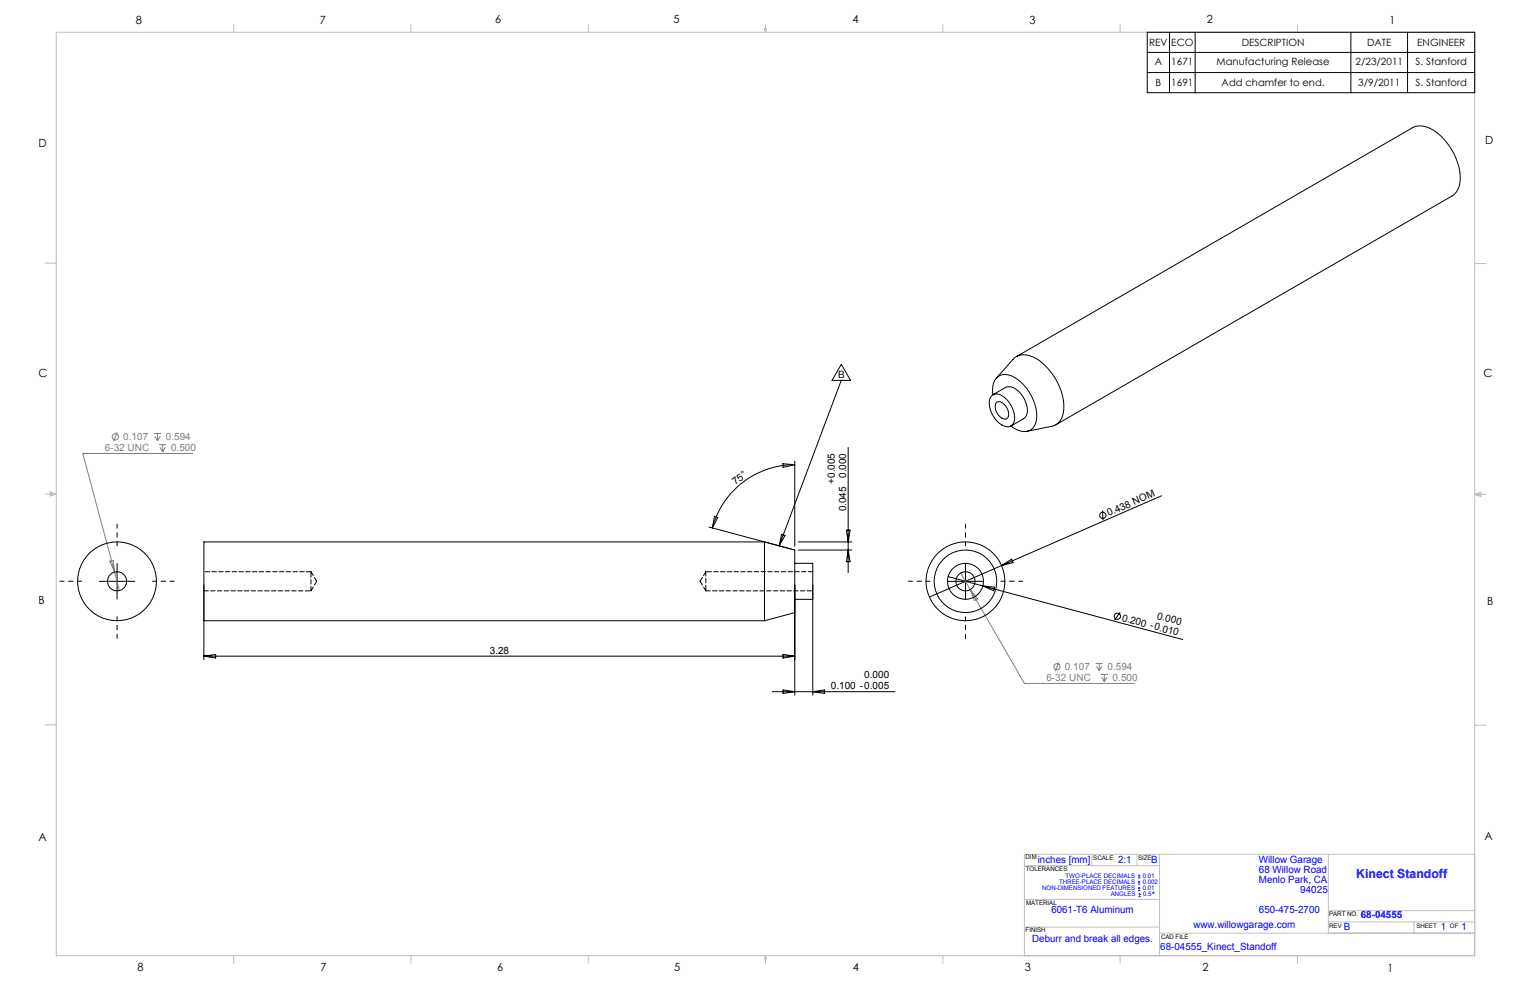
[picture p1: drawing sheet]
<svg xmlns="http://www.w3.org/2000/svg" width="432mm" height="279mm" viewBox="0 0 432 279" stroke-linecap="round" stroke-linejoin="round" font-family="sans-serif">
<g fill="none" stroke="#c0c0c0" stroke-width=".28">
<path d="M15.9 9.1h400v260.4h-400zM65.9 6.9v2.2M115.9 6.9v2.2M165.9 6.9v2.2M215.6 8h.6l-.3 1.1zM215.7 8l.2 1.1M215.9 6.9v2.2M216 8l-.1 1.1M265.9 6.9v2.2M315.9 6.9v2.2M365.9 6.9v2.2M12.7 74.2h3.2"/>
<path d="M415.9 74.3h3.2M12.7 139.3h3.2M14.2 139.1l1.7 .2M14.2 138.7l1.7 .6-1.7 .5zM15.9 139.3l-1.7 .3M415.9 139.4h3.2M415.9 139.4l1.8-.6v1.2zM415.9 139.4l1.8 .3M417.7 139.2l-1.8 .2M12.7 204.4h3.2M415.9 204.5h3.2M288.9 253.6h38.1"/>
<path d="M288.9 244.1h38.1M308 240.9v3.2M320.7 240.9v3.2M327 240.9v28.6M374.6 240.9v22.2M374.6 259.9h41.3M374.6 256.8h41.3M398.8 259.9v3.2M415.9 240.9h-127v28.6M65.9 269.5v2.1M115.9 269.5v2.1M165.9 269.5v2.1"/>
<path d="M215.9 269.5v2.1M215.9 269.5l.3 .8h-.6zM265.9 269.5v2.1M288.9 261.4h38.1M315.9 269.5v2.1M327 263.1h88.9M365.9 269.5v2.1"/>
</g>
<g fill="none" stroke="#000" stroke-width=".28">
<path d="M323.6 9.1h92.3v17h-92.3zM323.6 14.8h92.3M329.8 9.1v17M337.1 9.1v17M381 9.1v17M397 9.1v17M323.6 20.5h92.3M237.3 102.7l2.6 4.5h-5.2zM237.3 107.2l-17.6 46.7M279.9 111.4a2.99 2.99 0 0 1 3.7 .9 7.1 7.1 0 0 1 2.3 7 2.12 2.12 0 0 1-3.3 .5 7.3 7.3 0 0 1-3.4-7.4zM280.9 113.6a1.69 1.69 0 0 1 2.6 .7 2.83 2.83 0 0 1 .5 3.7 2.4 2.4 0 0 1-2.8-1.5 3.1 3.1 0 0 1-.3-2.9zM281 106.6l4.7-5.3a4.9 4.9 0 0 1 6.5-.2 16.7 16.7 0 0 1 7.7 15.2 4.4 4.4 0 0 1-3.3 3.9l-6.9 1.4"/>
<path d="M281.4 106.2a4.6 4.6 0 0 1 5.7 .8 13 13 0 0 1 5.1 12.1 3.5 3.5 0 0 1-5.1 2.2l-2-1.2 3.6-2.1a3.3 3.3 0 0 0 .9-3.8 7 7 0 0 0-4.4-5.1h-1.2l-4 2.2v-.2a5.1 5.1 0 0 1 1.4-4.9zM286.7 100.5l111.7-64.5a6.1 6.1 0 0 1 6.6 1.2 16.8 16.8 0 0 1 6.7 14.6 5.1 5.1 0 0 1-2.2 3.4l-111.7 64.6M220.8 130.7l3.4 .3-3.3 .8zM224.2 130v24.1M224.2 131a24.1 24.1 0 0 0-23.3 17.8M239.2 126.2v35.2M327.6 139.8l-45.1 19.7M33 158.9v10M200 148.6l23.2 6.2M201.5 145.6l1 .3-1.6 2.9zM215.6 152.8v22.2M215.6 152.8h-158.1v22.2h158.1"/>
<path d="M215.6 152.8l8.6 2.3v17.6l-8.6 2.3M220.5 150.6l.9 .4-1.7 2.9zM224.2 158.8h5v10.2h-5M225.1 155.1h15.1M225.1 152.8h15.1M238.7 149.5h1l-.5 3.3zM239.2 155.1l.5 3.3h-1zM272.3 158.9v10M282.5 159.5l-20.4 8.8M282.5 159.5l2.8-1.8 .4 .9zM311 143.9l.1 2.7M28 163.9h10"/>
<path d="M57.5 164.9v21.1M224.2 164.9v31.1M229.2 164.9v31.1M267.3 163.9h10M267.4 162.6l9.8 2.6M277.2 165.2l56.4 15.1M277.2 165.2l3.3 .4-.3 .9zM315.9 172.6l-1.6 2.2M57.5 185h166.7M57.5 185l3.3-.5v1zM217.8 195h34.6M220.8 184.5l3.4 .5-3.4 .5z"/>
<path d="M220.8 194.5l3.4 .5-3.4 .5zM229.2 195l3.3-.5v1z"/>
<circle cx="311" cy="145.3" r=".88"/>
<circle cx="33" cy="163.9" r="2.71"/>
<circle cx="33" cy="163.9" r="11.1"/>
<circle cx="272.3" cy="163.9" r="8.8"/>
<circle cx="272.3" cy="163.9" r="5.1"/>
<circle cx="272.3" cy="163.9" r="2.71"/>
<circle cx="272.3" cy="163.9" r="11.1"/>
<circle cx="315.1" cy="173.7" r=".89"/>
</g>
<g fill="none" stroke="#808080" stroke-width=".28">
<path d="M33.1 121.9l-1.1 2.5M43.4 122.2h2M43.7 123l.7 1.2M44.4 122.2v2M44.9 125.3h2M45.1 126.1l.8 1.3M45.2 123l-.8 1.2M45.9 125.3v2.1M46.6 126.1l-.7 1.3M54.3 127.8h-30.9l8.9 33.5M31 158.2l1-.2 .3 3.3zM32.3 161.3l1.4 5.2"/>
<path d="M270.9 161.5l2.7 4.7M273.6 166.2l15.3 26.5h31M273.6 166.2l2.1 2.6-.9 .5zM298.6 186.7l-1 2.5M309 187h2M309.2 187.9l.8 1.2M310 187v2.1M310.4 190.1h2.1M310.7 191l.8 1.2M310.8 187.9l-.8 1.2M311.5 190.1v2.1M312.2 191l-.7 1.2"/>
<circle cx="32.5" cy="123.1" r=".88"/>
<circle cx="298.1" cy="188" r=".89"/>
</g>
<path d="M33 153.9v-6.1M272.3 153.9v-6.1M23 163.9h-6.1M33 173.9v6.1M43 163.9h6.1M262.3 163.9h-6.1M272.3 173.9v6.1M282.3 163.9h6.1" fill="none" stroke="#000" stroke-width=".28" stroke-dasharray="15.2 1.3 1.3 1.3" stroke-dashoffset="14.1"/>
<path d="M57.5 166.6h30.2M87.7 166.6v-5.4M87.7 161.2h-30.2M87.7 166.6l1.6-2.7M89.3 163.9l-1.6-2.7M197.4 163.9l1.7 2.7M199.1 161.2v5.4M199.1 161.2l-1.7 2.7M199.1 166.6h30.1M229.2 161.2h-30.1" fill="none" stroke="#000" stroke-width=".28" stroke-dasharray="1.3 .6"/>
<g fill="none" stroke="#00f" stroke-width=".28">
<path d="M320.9 249.3h.7M320.9 248.6h.7M321 247.5h.6M321 246.9h.6M321 251h.6M321 250.4h.6M321.1 252.8h.6M321.1 252.2h.6M321.2 248.3v.7M321.3 246.6v.6M321.3 250.1v.6M321.4 251.8v.7"/>
<circle cx="325.3" cy="251.7" r=".16"/>
</g>
<text font-size="3.5" fill="#00f" x="382.5" y="247.6">Kinect Standoff</text>
<g font-size="3.2">
<text x="38.3" y="6.7">8</text>
<text x="90.2" y="6.7">7</text>
<text x="139.7" y="6.5">6</text>
<text x="190" y="6.5">5</text>
<text x="240.4" y="6.5">4</text>
<text x="290.4" y="6.7">3</text>
<text x="340.4" y="6.5">2</text>
<text x="391.9" y="6.7">1</text>
<text x="10.9" y="41.6">D</text>
<text x="418.9" y="40.7">D</text>
<text x="10.9" y="106.3">C</text>
<text x="418.4" y="106.4">C</text>
<text x="10.8" y="170.2">B</text>
<text x="419.4" y="170.6">B</text>
<text x="10.8" y="237.2">A</text>
<text x="418.6" y="236.8">A</text>
<text x="38.8" y="273.8">8</text>
<text x="90.4" y="273.8">7</text>
<text x="140.2" y="273.8">6</text>
<text x="190.1" y="273.9">5</text>
<text x="240.5" y="273.8">4</text>
<text x="289" y="273.9">3</text>
<text x="339.1" y="273.8">2</text>
<text x="391.4" y="274.1">1</text>
</g>
<g font-size="2.8">
<text x="324.1" y="13">REV</text>
<text x="330.4" y="13">ECO</text>
<text x="350.2" y="13">DESCRIPTION</text>
<text x="385.6" y="13">DATE</text>
<text x="399.7" y="13">ENGINEER</text>
<text x="325.7" y="18.4">A</text>
<text x="330.4" y="18.4">1671</text>
<text x="343.1" y="18.4">Manufacturing Release</text>
<text x="382.3" y="18.4">2/23/2011</text>
<text x="399.2" y="18.4">S. Stanford</text>
<text x="325.9" y="24.3">B</text>
<text x="330.4" y="24.3">1691</text>
<text x="344.5" y="24.3">Add chamfer to end.</text>
<text x="383.1" y="24.3">3/9/2011</text>
<text x="399.2" y="24.3">S. Stanford</text>
<text x="236.4" y="106.7">B</text>
<text x="207.5" y="136.8" transform="rotate(-38 207.5 136.8)">75°</text>
<text x="235.5" y="136.4" transform="rotate(-90 235.5 136.4)">+0.005</text>
<text x="238.6" y="134.8" transform="rotate(-90 238.6 134.8)">0.000</text>
<text x="238.6" y="144.2" transform="rotate(-90 238.6 144.2)">0.045</text>
<text x="312.7" y="145.6" transform="rotate(-24 312.7 145.6)">0.438 NOM</text>
<text x="316.3" y="175" transform="rotate(15 316.3 175)">0.200 -0.010</text>
<text x="326.2" y="174.4" transform="rotate(15 326.2 174.4)">0.000</text>
<text x="138.1" y="184.4">3.28</text>
<text x="243.8" y="191.2">0.000</text>
<text x="234.3" y="194.4">0.100 -0.005</text>
</g>
<g font-size="2.8" fill="#808080">
<text x="34.8" y="124.1">0.107</text>
<text x="46.8" y="124.1">0.594</text>
<text x="29.6" y="127.2">6-32 UNC</text>
<text x="48.2" y="127.2">0.500</text>
<text x="300.4" y="188.9">0.107</text>
<text x="312.4" y="188.9">0.594</text>
<text x="295.1" y="192">6-32 UNC</text>
<text x="313.8" y="192">0.500</text>
</g>
<g font-size="2.8" fill="#00f">
<text x="292.7" y="243.3">inches [mm]</text>
<text x="315.4" y="243.2">2:1</text>
<text x="324.7" y="243.3">B</text>
<text x="355.1" y="243.4">Willow Garage</text>
<text x="355.1" y="246.2">68 Willow Road</text>
<text x="355.1" y="249">Menlo Park, CA</text>
<text x="366.7" y="251.9">94025</text>
<text x="296.5" y="257.5">6061-T6 Aluminum</text>
<text x="355.1" y="257.5">650-475-2700</text>
<text x="336.6" y="261.5">www.willowgarage.com</text>
<text x="379" y="262.2">B</text>
<text x="383.8" y="258.8">68-04555</text>
<text x="406.4" y="262.2">1</text>
<text x="412.2" y="262.3">1</text>
<text x="291.1" y="265.6">Deburr and break all edges.</text>
<text x="327.2" y="267.8">68-04555_Kinect_Standoff</text>
</g>
<g font-size="1.8">
<text x="289.3" y="242.2">DIM</text>
<text x="289.3" y="245.7">TOLERANCES</text>
<text x="308.4" y="242.4">SCALE</text>
<text x="321" y="242.4">SIZE</text>
<text x="289.4" y="255.1">MATERIAL</text>
<text x="289.3" y="262.9">FINISH</text>
<text x="374.9" y="261.5">REV</text>
<text x="374.9" y="258.2">PART NO.</text>
<text x="399.5" y="261.7">SHEET</text>
<text x="408.9" y="261.8">OF</text>
<text x="327.5" y="264.8">CAD FILE</text>
</g>
<g font-size="1.8" fill="#00f">
<text x="293.9" y="251">NON-DIMENSIONED FEATURES</text>
<text x="298.7" y="249.2">THREE-PLACE DECIMALS</text>
<text x="300.5" y="247.4">TWO-PLACE DECIMALS</text>
<text x="322.3" y="249.2">0.002</text>
<text x="322.3" y="247.4">0.01</text>
<text x="322.3" y="251">0.01</text>
<text x="313.3" y="252.7">ANGLES</text>
<text x="322.4" y="252.7">0.5</text>
</g>
</svg>
